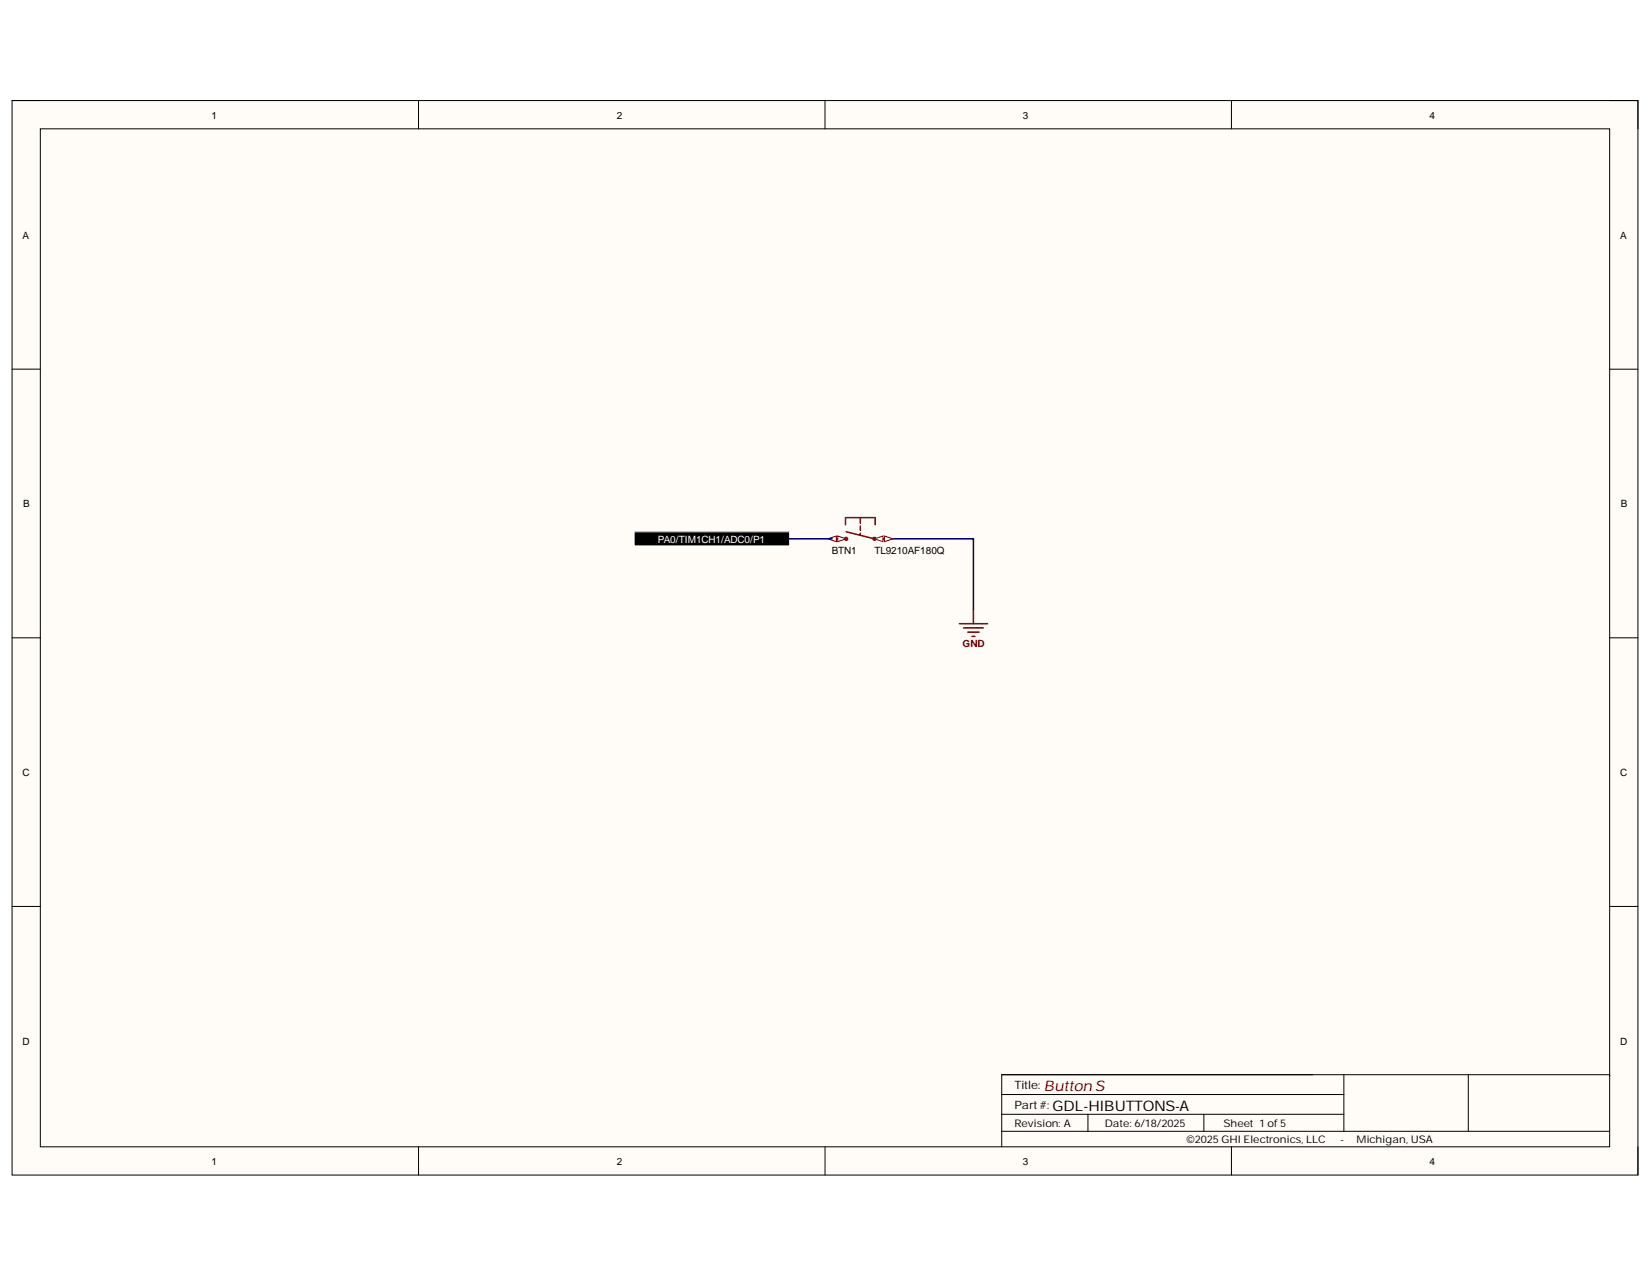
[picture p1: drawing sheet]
<svg xmlns="http://www.w3.org/2000/svg" width="279mm" height="216mm" viewBox="0 0 279 216" stroke-linecap="round" stroke-linejoin="round" font-family="sans-serif">
<path d="M2 17h275v181.7h-275z" fill-rule="evenodd" fill="#fffcf8"/>
<path d="M2 17h275v181.7h-275z" fill="none" stroke="#000" stroke-width=".17"/>
<path d="M6.8 21.8h265.4v172.1h-265.4z" fill-rule="evenodd" fill="#fffcf8"/>
<g fill="none" stroke="#000" stroke-width=".17">
<path d="M2 17h4.8M70.8 17v4.8M139.5 17v4.8M208.3 17v4.8M272.2 17h4.8v4.8M6.8 21.8h265.4v172.1h-265.4zM2 62.4h4.8M272.2 62.4h4.8M2 107.8h4.8M272.2 107.8h4.8M2 153.3h4.8M272.2 153.3h4.8"/>
<path d="M70.8 193.9v4.8M139.5 193.9v4.8M169.4 188.4h57.9M169.4 191.3h102.8M169.4 185.1h57.9M184 188.4v2.9M203.6 188.4v2.9M208.3 193.9v4.8M227.3 181.7v9.6M248.3 181.7v9.6M272.2 181.9v-.2h-102.8v12.2M277 193.9v4.8"/>
</g>
<g fill="none" stroke="#800000" stroke-width=".25">
<path d="M140.7 91.1h2.4M143 88.7v-1.2h5v1.2M143.1 91.1h.1M143.1 89.9l4.8 1.2M145.5 87.5v1M145.5 88.9v.8M145.5 90.1v.3M162.2 105.4h4.8M163 106.2h3.3M163.7 106.9h1.9M164.4 107.6h.5M164.6 103.1v2.3"/>
<circle cx="143.1" cy="91.1" r=".24"/>
<circle cx="147.9" cy="91.1" r=".24"/>
</g>
<path d="M107.3 89.9h26.3v2.4h-26.3z" fill-rule="evenodd" fill="#000"/>
<path d="M107.3 89.9h26.3v2.4h-26.3z" fill="none" stroke="#fff" stroke-width=".17"/>
<path d="M133.6 91.1h4.7M150.3 91.1h14.3v12" fill="none" stroke="#000080" stroke-width=".25"/>
<path d="M141.7 90.6l1.4 .5-1.4 .5z" fill="#f8fcff"/>
<path d="M141.7 90.6l1.4 .5-1.4 .5z" fill="none" stroke="#800000" stroke-width=".17"/>
<path d="M140 91.1l1.4-.5v1z" fill="#f8fcff"/>
<path d="M140 91.1l1.4-.5v1z" fill="none" stroke="#800000" stroke-width=".17"/>
<path d="M147.9 91.1h2.4" fill="none" stroke="#800000" stroke-width=".25"/>
<path d="M147.9 91.1l1.4-.5v1z" fill="#f8fcff"/>
<path d="M147.9 91.1l1.4-.5v1z" fill="none" stroke="#800000" stroke-width=".17"/>
<path d="M149.6 90.6l1.4 .5-1.4 .5z" fill="#f8fcff"/>
<path d="M149.6 90.6l1.4 .5-1.4 .5z" fill="none" stroke="#800000" stroke-width=".17"/>
<path d="M138.3 91.1h2.4" fill="none" stroke="#000080" stroke-width=".25"/>
<text font-size="2.5" fill="#800000" x="176.6" y="184.4">Button S</text>
<text font-size="2.5" x="178" y="187.8">GDL-HIBUTTONS-A</text>
<g font-size="1.9">
<text x="171.6" y="184.1">Title:</text>
<text x="171.6" y="187.5">Part#:</text>
</g>
<g font-size="1.8">
<text x="171.6" y="190.5">Revision: A</text>
<text x="186.9" y="190.5">Date: 6/18/2025</text>
<text x="206.9" y="190.5">Sheet 1 of5</text>
<text x="200.7" y="193.3">©2025GHI Electronics, LLC</text>
<text x="226.7" y="193.3">-</text>
<text x="229.4" y="193.3">Michigan, USA</text>
</g>
<g font-size="1.7">
<text x="35.8" y="20">1</text>
<text x="104.3" y="20">2</text>
<text x="173" y="20">3</text>
<text x="241.8" y="20">4</text>
<text x="3.8" y="40.3">A</text>
<text x="274" y="40.3">A</text>
<text x="3.9" y="85.8">B</text>
<text x="274.1" y="85.8">B</text>
<text x="140.7" y="93.6">BTN1</text>
<text x="147.9" y="93.6">TL9210AF180Q</text>
<text x="3.8" y="131.2">C</text>
<text x="274" y="131.2">C</text>
<text x="3.8" y="176.6">D</text>
<text x="274" y="176.6">D</text>
<text x="35.8" y="196.9">1</text>
<text x="104.3" y="196.9">2</text>
<text x="173" y="196.9">3</text>
<text x="241.8" y="196.9">4</text>
</g>
<text font-size="1.7" fill="#fff" x="111.2" y="91.8">PA0/TIM1CH1/ADC0/P1</text>
<text font-size="1.7" fill="#800000" x="162.8" y="109.4">GND</text>
</svg>
